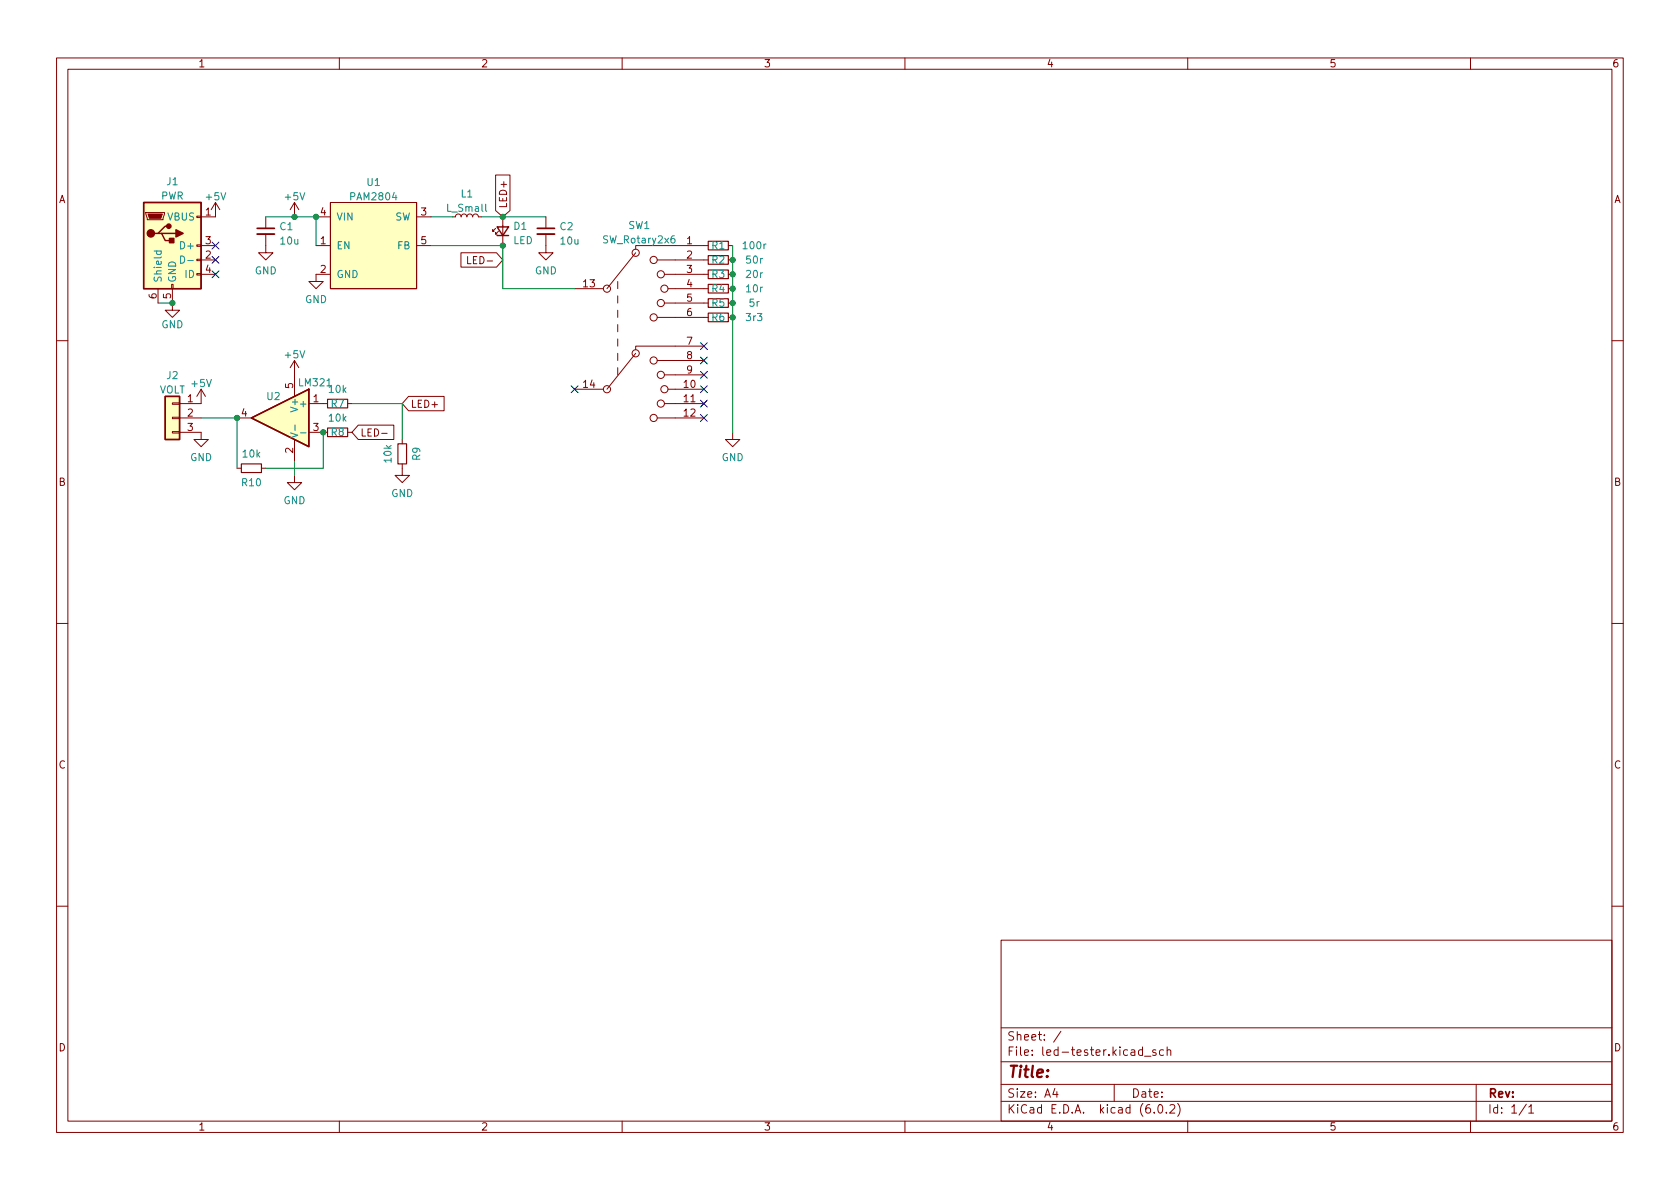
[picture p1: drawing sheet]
<svg xmlns="http://www.w3.org/2000/svg" width="297mm" height="210mm" viewBox="0 0 297 210" stroke-linecap="round" stroke-linejoin="round" font-family="sans-serif">
<g fill="none" stroke="#840000" stroke-width=".18">
<path d="M10 10.2h277v190.1h-277zM12 12.2h273v186.1h-273zM60 10.2v2M110 10.2v2M160 10.2v2M210 10.2v2M260 10.2v2M25.8 37.6h3.3v.2l-.3 1.1h-2.8zM34.8 38.2h.8v.3h-.8zM38.1 35.8v2.5h-2.5M38.1 35.8l-.8 1.3M38.1 35.8l.8 1.3"/>
<path d="M47 38.3v2.1M52.1 35.8l-.8 1.3M52.1 35.8v2.5M52.1 35.8l.7 1.3M55.9 38.3h2.5M58.4 35.8h15.3v15.2h-15.3zM73.7 38.3h2.5M80 38.3h.5l.2-.3 .3-.2 .4 .2 .1 .3 .2-.3 .3-.2 .4 .2 .1 .3 .3-.4h.4l.2 .1 .2 .3 .1-.3 .4-.2 .3 .2 .2 .3h.5M87.6 30.9h2.6v6.3l-1.3 1.1-1.3-1.1zM88.9 38.3v5.1M96.5 38.3v2.1M27.9 51v2.6"/>
<path d="M30.4 50.3h.2v.7h-.2zM30.5 51v3.9h1.2l-1.2 1.2-1.3-1.2h1.3M34.8 48.4h.8v.2h-.8zM34.8 45.8h.8v.3h-.8zM34.8 43.3h.8v.3h-.8zM35.6 43.4h2.5M35.6 46h2.5M35.6 48.5h2.5M47 41.4v3.3h1.3l-1.3 1.3-1.3-1.3h1.3M55.9 43.4h2.5M58.4 48.5h-2.5v1.3h1.2l-1.2 1.2-1.3-1.2h1.3M73.7 43.4h2.5"/>
<path d="M81.5 44.7h6.3l1.1 1.3-1.1 1.2h-6.3zM82.7 45.4v1.2h.6M87.6 40.4l-.5 .5v-.3v.3h.3M88.1 40.9l-.5 .5v-.3v.3h.3M96.5 41.4v3.3h1.3l-1.3 1.3-1.3-1.3h1.3M101.6 51h5.1M109.2 49.8v1.2M109.2 52.3v1.3M109.2 54.9v1.2M109.2 57.4v1.3M109.2 59.9v1.3M112.4 44.7l-5.1 6.3"/>
<path d="M116.2 46h9M116.2 56.1h9M117.5 48.5h7.7M117.5 53.6h7.7M118.1 51h7.1M125.2 43.4h-12.8v.7M128.8 43.4h.7M128.8 46h.7M128.8 48.5h.7M128.8 53.6h.7M128.8 51h.7M128.8 56.1h.7"/>
<path d="M10 60.2h2M30.5 76.3h1.2v.3h-1.2zM30.5 73.8h1.2v.2h-1.2zM30.5 71.2h1.2v.3h-1.2zM31.7 76.4h3.9v1.3h1.2l-1.2 1.3-1.3-1.3h1.3M31.7 73.9h3.9M35.6 68.8v2.6h-3.9M35.6 68.8l-.8 1.3M35.6 68.8l.7 1.3M41.9 73.9h2.5M52.1 63.7v6.4M52.1 77.7v3.8"/>
<path d="M52.1 63.7l-.8 1.3M52.1 63.7l.7 1.3M54.6 71.4h3.3M54.6 76.4h3.3M61.5 71.4h.7M61.5 76.4h.7M63.3 75.2h6.3v2.5h-6.3l-1.1-1.3zM67.5 76.6h1M71.1 77.7v.8M72.2 70.1h6.3v2.5h-6.3l-1.1-1.2zM101.6 68.8h5.1M109.2 62.5v1.2"/>
<path d="M109.2 65v1.3M112.4 62.5l-5.1 6.3M116.2 73.9h8.3M116.2 63.7h8.3M117.5 71.4h7M117.5 66.3h7M118.1 68.8h6.4M124.5 61.2h-12.1v.6M129.5 76.4v1.3h1.3l-1.3 1.3-1.2-1.3h1.2M285 60.2h2M41.9 82.8h.8M46.2 82.8h.8"/>
<path d="M52.1 84.1v1.2h1.2l-1.2 1.3-1.3-1.3h1.3M71.1 82v2.1h1.3l-1.3 1.2-1.3-1.2h1.3M10 110.2h2M285 110.2h2M10 160.2h2M177 166.3h108v32h-108zM285 160.2h2M60 198.3v2M110 198.3v2M160 198.3v2M177 194.8h108M177 191.8h108"/>
<path d="M177 187.8h108M177 181.8h108M186.5 192.5l-.4 1h1M186.9 193v1M187.6 182.4l-1.3 1.9M197 191.8v3M202 185.7l-.4-.1-.3 .3v.4l.1 .3h.6M202 185.1v1.5M202.4 186.8h1.1M204.1 196.7v.1M204.4 185.7l-.4-.1-.2 .2 .1 .3 .5 .1v.4h-.6M204.9 195.4l.2-.1a.81 .81 0 0 1 .6 .7 .81 .81 0 0 1-.3 .8h-.2a.81 .81 0 0 1-.6-.6 .81 .81 0 0 1 .3-.8z"/>
<path d="M205.7 185.7l-.4-.1-.3 .3v.4l.1 .3h.6M206.2 196.7v.1M206.4 185.8l.2-.2 .3 .1 .1 .9M206.4 185.1v1.5M206.9 195.5l.5-.2 .2 .2 .1 .3-.9 1h.9M208.2 195.1a1.72 1.72 0 0 1 0 2.3M210 198.3v2M260 198.3v2M261 191.8v6.5M269.9 195.3l-1.3 1.9M270.3 195.8l.4-.5v1.5M270.3 196.8h.9"/>
<circle cx="107.3" cy="51" r=".63"/>
<circle cx="112.4" cy="44.7" r=".63"/>
<circle cx="115.6" cy="46" r=".63"/>
<circle cx="115.6" cy="56.1" r=".63"/>
<circle cx="116.8" cy="53.6" r=".63"/>
<circle cx="116.8" cy="48.5" r=".63"/>
<circle cx="117.5" cy="51" r=".63"/>
<circle cx="107.3" cy="68.8" r=".63"/>
<circle cx="112.4" cy="62.5" r=".63"/>
<circle cx="115.6" cy="73.9" r=".63"/>
<circle cx="115.6" cy="63.7" r=".63"/>
<circle cx="116.8" cy="71.4" r=".63"/>
<circle cx="116.8" cy="66.3" r=".63"/>
<circle cx="117.5" cy="68.8" r=".63"/>
</g>
<path d="M125.2 42.7h3.6v1.5h-3.6zM125.2 45.2h3.6v1.5h-3.6zM125.2 52.8h3.6v1.6h-3.6zM125.2 47.7h3.6v1.6h-3.6zM125.2 50.3h3.6v1.5h-3.6zM125.2 55.4h3.6v1.5h-3.6zM57.9 75.7h3.6v1.5h-3.6zM57.9 70.6h3.6v1.5h-3.6zM70.4 78.5h1.5v3.5h-1.5zM42.7 82h3.5v1.6h-3.5z" fill="none" stroke="#840000" stroke-width=".2"/>
<g fill="#ffffc2" stroke="#ffffc2" stroke-width=".18">
<path d="M29.2 70.1h2.5v7.6h-2.5z"/>
<path d="M25.4 35.8h10.2v15.2h-10.2z"/>
<path d="M58.4 35.8h15.3v15.2h-15.3z"/>
<path d="M44.4 73.9l10.2-5.1v10.2z"/>
</g>
<path d="M25.4 35.8h10.2v15.2h-10.2zM29.8 40h-.6l-1.3 1.3h-.6M27.9 41.3h.7l.6 1.2h1.3M28.6 41.3h2.5M87.9 40.1h2l-1 1.6zM87.9 41.7h2M29.2 70.1h2.5v7.6h-2.5zM44.4 73.9l10.2-5.1v10.2z" fill="none" stroke="#840000" stroke-width=".25"/>
<g fill="#840000" stroke="#840000" stroke-width=".25">
<path d="M31.1 40.6l1.3 .7-1.3 .6z"/>
<path d="M30 42.2h.7v.7h-.7z"/>
<circle cx="26.7" cy="41.3" r=".63"/>
<circle cx="29.8" cy="40" r=".38"/>
</g>
<path d="M26.2 37.8h2.5l-.3 .8h-2z" fill="#840000" stroke="#840000" stroke-width=".18"/>
<path d="M85.9 36.1v1.1l.2 .2M27.2 44.4h1.3M27.7 44.4v.4l.2 .2 .6-.1v-.5M31.9 45.3a.64 .64 0 0 1 .8 .6 .64 .64 0 0 1-.8 .6zM33.2 46.1h1M119.2 41.7l-.3 .1a.86 .86 0 0 0 0 1.2l.4-.2v-.4l-.2-.2h-.2l-.3 .2M51.4 76.5l1.2 .5-1.2 .4M52.2 75.2v.9M53.1 76.5h1" fill="none" stroke="#008484" stroke-width=".18"/>
<path d="M45.5 41.4h3M95 41.4h3" fill="none" stroke="#840000" stroke-width=".33"/>
<path d="M45.5 40.4h3M95 40.4h3" fill="none" stroke="#840000" stroke-width=".3"/>
<path d="M47 38.3h8.9v5.1M76.2 38.3h3.8M85.1 38.3h11.4M27.9 53.6h2.6M76.2 43.4h12.7v7.6h12.7M129.5 43.4v33M35.6 73.9h6.3v8.9M57.1 76.4v6.4h-10.1M62.2 71.4h8.9v6.3M52.1 81.5v2.6" fill="none" stroke="#008400" stroke-width=".18"/>
<g fill="none" stroke="#000084" stroke-width=".18">
<path d="M37.5 45.4l1.2 1.2M37.5 42.8l1.2 1.2M37.5 47.9l1.2 1.2M38.7 45.4l-1.2 1.2M38.7 42.8l-1.2 1.2M38.7 47.9l-1.2 1.2M101 68.2l1.2 1.2M102.2 68.2l-1.2 1.2M123.9 60.6l1.2 1.2M123.9 68.2l1.2 1.2M123.9 73.3l1.2 1.2M123.9 65.7l1.2 1.2"/>
<path d="M123.9 70.8l1.2 1.2M123.9 63.1l1.2 1.3M125.1 60.6l-1.2 1.2M125.1 68.2l-1.2 1.2M125.1 73.3l-1.2 1.2M125.1 65.7l-1.2 1.2M125.1 70.8l-1.2 1.2M125.1 63.1l-1.2 1.3"/>
</g>
<g fill="#008400" stroke="#008400" stroke-width=".18">
<circle cx="129.5" cy="53.6" r=".46"/>
<circle cx="129.5" cy="51" r=".46"/>
<circle cx="129.5" cy="46" r=".46"/>
<circle cx="129.5" cy="48.5" r=".46"/>
<circle cx="129.5" cy="56.1" r=".46"/>
<circle cx="88.9" cy="38.3" r=".46"/>
<circle cx="88.9" cy="43.4" r=".46"/>
<circle cx="55.9" cy="38.3" r=".46"/>
<circle cx="52.1" cy="38.3" r=".46"/>
<circle cx="30.5" cy="53.6" r=".46"/>
<circle cx="41.9" cy="73.9" r=".46"/>
<circle cx="57.1" cy="76.4" r=".46"/>
</g>
<text font-size="2.8" fill="#840000" x="178" y="190.6">Title:</text>
<g font-size="2.1" fill="#840000">
<text x="178" y="184">Sheet: /</text>
<text x="178" y="186.7">File: led-tester.kicad_sch</text>
<text x="178" y="196.9">KiCad E.D.A. kicad (6.0.2)</text>
<text x="178" y="194.1">Size: A4</text>
<text x="200" y="194.1">Date:</text>
<text x="263" y="194.1">Rev:</text>
<text x="263" y="196.9">Id: 1/1</text>
</g>
<g font-size="1.8" fill="#840000">
<text x="35" y="11.9">1</text>
<text x="85" y="11.9">2</text>
<text x="135" y="11.9">3</text>
<text x="185" y="11.9">4</text>
<text x="235" y="11.9">5</text>
<text x="285" y="11.9">6</text>
<text x="10.3" y="35.9">A</text>
<text x="285.3" y="35.9">A</text>
<text x="36.3" y="38.1">1</text>
<text x="56.7" y="38.1">4</text>
<text x="74.4" y="38.1">3</text>
<text x="89.6" y="36.9" transform="rotate(-90 89.6 36.9)">LED+</text>
<text x="36.3" y="45.7">2</text>
<text x="36.3" y="43.2">3</text>
<text x="56.7" y="43.2">1</text>
<text x="74.4" y="43.2">5</text>
<text x="83.3" y="46.7">LED-</text>
<text x="121.4" y="43.2">1</text>
<text x="121.4" y="45.7">2</text>
<text x="27.7" y="52.8" transform="rotate(-90 27.7 52.8)">6</text>
<text x="30.2" y="52.8" transform="rotate(-90 30.2 52.8)">5</text>
<text x="36.3" y="48.3">4</text>
<text x="56.7" y="48.3">2</text>
<text x="103.2" y="50.8">13</text>
<text x="121.4" y="48.3">3</text>
<text x="121.4" y="50.8">4</text>
<text x="121.4" y="53.3">5</text>
<text x="121.4" y="55.9">6</text>
<text x="121.4" y="61">7</text>
<text x="121.4" y="63.5">8</text>
<text x="33.2" y="71.1">1</text>
<text x="51.8" y="68.7" transform="rotate(-90 51.8 68.7)">5</text>
<text x="55.4" y="71.1">1</text>
<text x="103.2" y="68.6">14</text>
<text x="120.9" y="68.6">10</text>
<text x="120.9" y="71.1">11</text>
<text x="121.4" y="66">9</text>
<text x="33.2" y="73.7">2</text>
<text x="33.2" y="76.2">3</text>
<text x="42.7" y="73.7">4</text>
<text x="55.4" y="76.2">3</text>
<text x="63.7" y="77.2">LED-</text>
<text x="72.5" y="72.1">LED+</text>
<text x="120.9" y="73.7">12</text>
<text x="51.8" y="80.1" transform="rotate(-90 51.8 80.1)">2</text>
<text x="10.3" y="85.9">B</text>
<text x="285.3" y="85.9">B</text>
<text x="10.3" y="135.9">C</text>
<text x="285.3" y="135.9">C</text>
<text x="10.3" y="185.9">D</text>
<text x="285.3" y="185.9">D</text>
<text x="35" y="199.9">1</text>
<text x="85" y="199.9">2</text>
<text x="135" y="199.9">3</text>
<text x="185" y="199.9">4</text>
<text x="235" y="199.9">5</text>
<text x="285" y="199.9">6</text>
</g>
<g font-size="1.8" fill="#008484">
<text x="28.4" y="35.3">PWR</text>
<text x="29.5" y="32.7">J1</text>
<text x="36.5" y="35.4">+5V</text>
<text x="50.5" y="35.4">+5V</text>
<text x="62.1" y="35.4">PAM2804</text>
<text x="64.9" y="32.9">U1</text>
<text x="81.5" y="34.9">L1</text>
<text x="29.6" y="39">VBUS</text>
<text x="49.5" y="40.7">C1</text>
<text x="59.4" y="39">VIN</text>
<text x="69.8" y="39">SW</text>
<text x="79.2" y="37.4">L_Small</text>
<text x="90.9" y="40.6">D1</text>
<text x="99" y="40.7">C2</text>
<text x="111.1" y="40.5">SW1</text>
<text x="32.2" y="44.1">D+</text>
<text x="49.7" y="43.2">10u</text>
<text x="59.4" y="44.1">EN</text>
<text x="70.3" y="44.1">FB</text>
<text x="90.7" y="43.2">LED</text>
<text x="99.2" y="43.2">10u</text>
<text x="106.8" y="43">SW_Rotary2x6</text>
<text x="125.9" y="44.1">R1</text>
<text x="125.9" y="46.6">R2</text>
<text x="131.5" y="44.1">100r</text>
<text x="132" y="46.6">50r</text>
<text x="28.6" y="50" transform="rotate(-90 28.6 50)">Shield</text>
<text x="31.1" y="50" transform="rotate(-90 31.1 50)">GND</text>
<text x="32.8" y="49.1">ID</text>
<text x="45" y="48.5">GND</text>
<text x="53.9" y="53.6">GND</text>
<text x="59.4" y="49.1">GND</text>
<text x="94.6" y="48.5">GND</text>
<text x="125.9" y="49.1">R3</text>
<text x="125.9" y="51.7">R4</text>
<text x="132" y="49.1">20r</text>
<text x="132" y="51.7">10r</text>
<text x="28.5" y="58">GND</text>
<text x="125.9" y="54.2">R5</text>
<text x="125.9" y="56.8">R6</text>
<text x="132" y="56.8">3r3</text>
<text x="132.5" y="54.2">5r</text>
<text x="50.5" y="63.3">+5V</text>
<text x="28.1" y="69.6">VOLT</text>
<text x="29.5" y="67">J2</text>
<text x="34" y="68.4">+5V</text>
<text x="47.2" y="70.7">U2</text>
<text x="53" y="68.3">LM321</text>
<text x="58.2" y="69.5">10k</text>
<text x="52.7" y="72.4" transform="rotate(-90 52.7 72.4)">V+</text>
<text x="53.4" y="72">+</text>
<text x="58.2" y="74.5">10k</text>
<text x="58.6" y="77.1">R8</text>
<text x="58.6" y="72">R7</text>
<text x="33.6" y="81.5">GND</text>
<text x="43" y="80.9">10k</text>
<text x="69.2" y="81.7" transform="rotate(-90 69.2 81.7)">10k</text>
<text x="74.3" y="81.4" transform="rotate(-90 74.3 81.4)">R9</text>
<text x="127.6" y="81.5">GND</text>
<text x="42.8" y="86">R10</text>
<text x="50.1" y="89.1">GND</text>
<text x="69.2" y="87.9">GND</text>
</g>
</svg>
